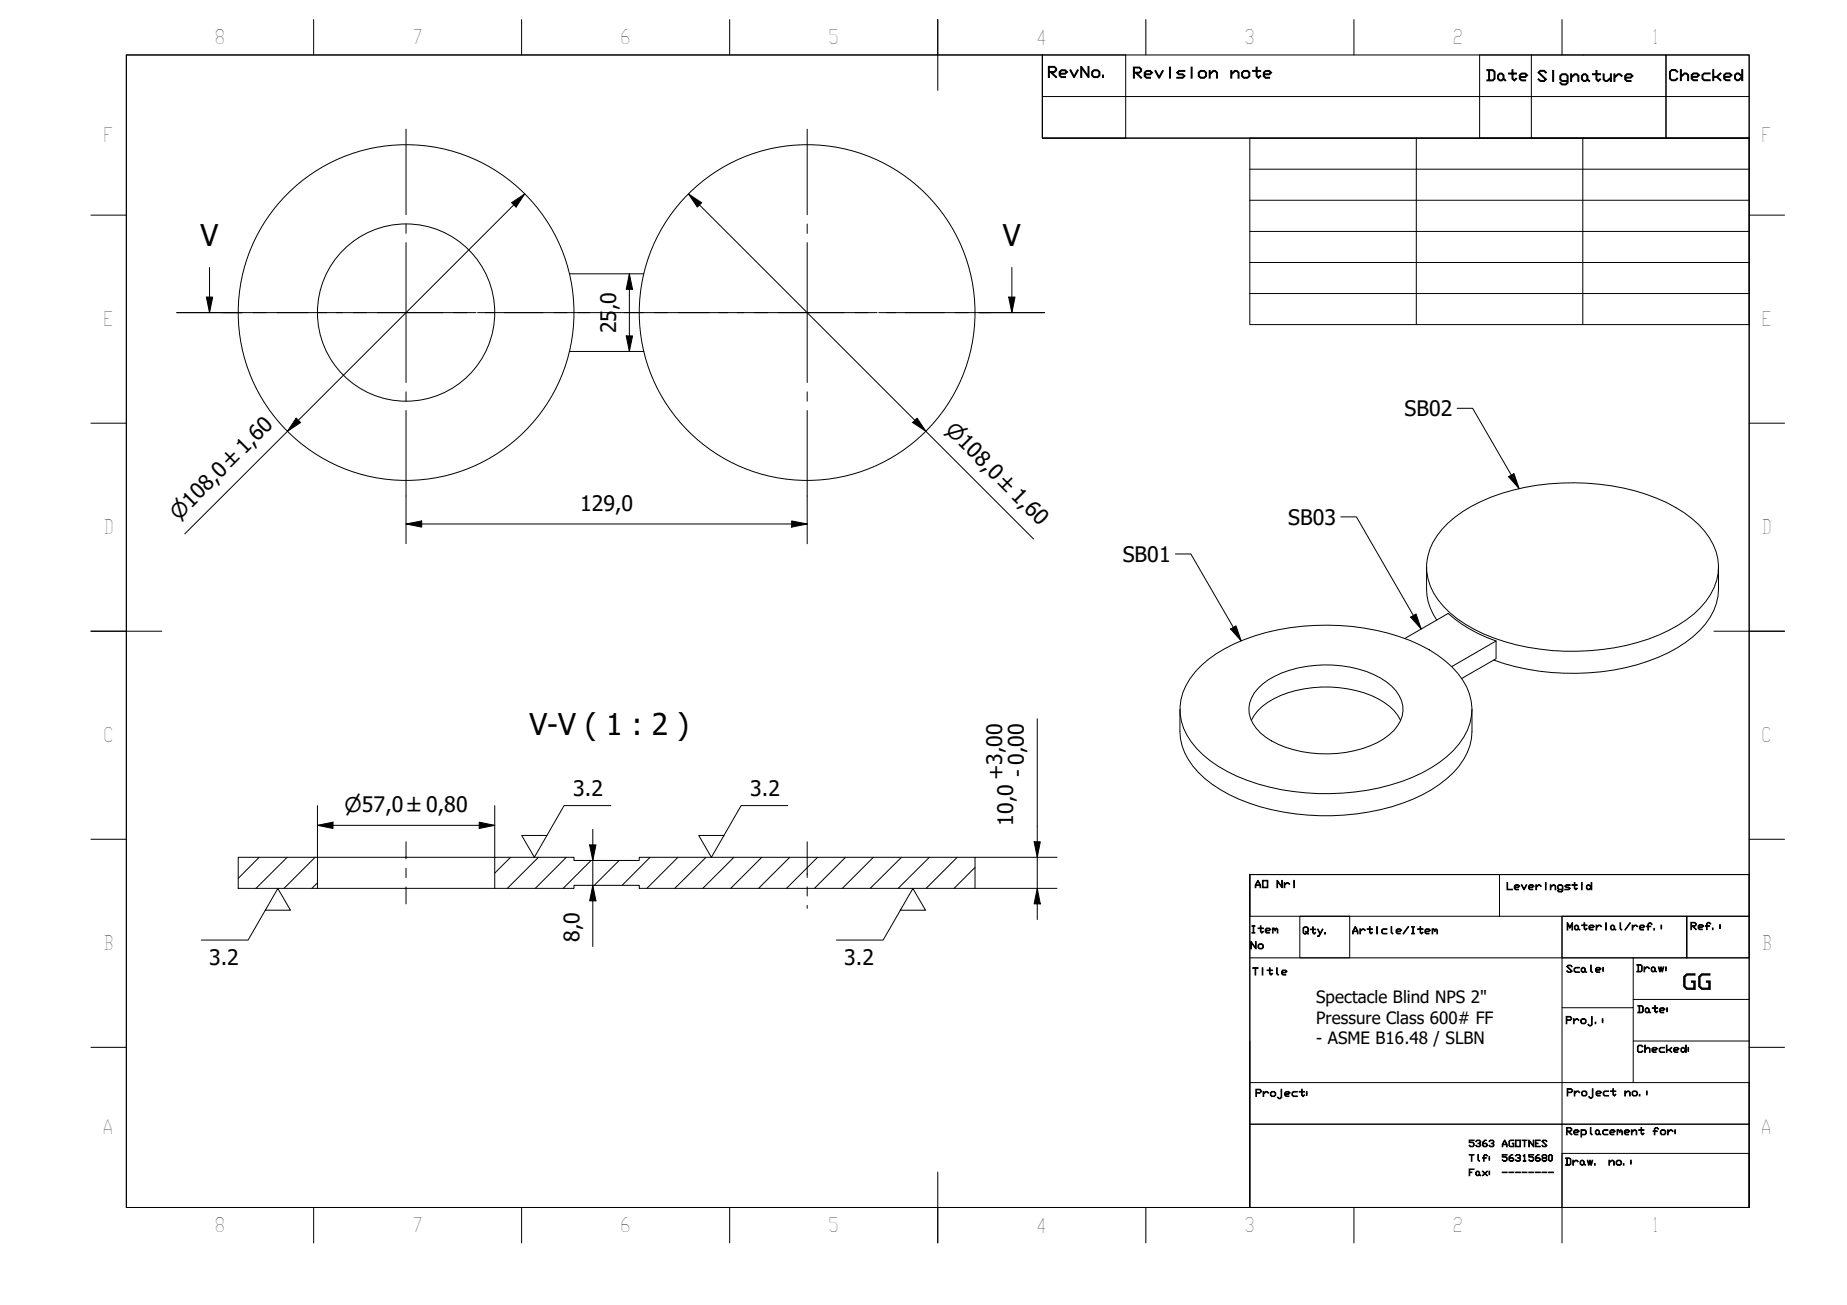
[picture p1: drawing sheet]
<svg xmlns="http://www.w3.org/2000/svg" width="297mm" height="210mm" viewBox="0 0 297 210" stroke-linecap="round" stroke-linejoin="round" font-family="sans-serif">
<!-- layer: Hatch (ISO) -->
<g fill="none" stroke="#000" stroke-width=".16">
<path d="M41.7 137.9l-3.4 3.4M46.2 137.9l-5 5M50.7 137.9l-5 5M82.1 137.9l-2.5 2.5M86.6 137.9l-5 5M91.1 137.9l-5 5M95.1 138.4l-4.5 4.5M99.6 138.4l-4 4M104.5 137.9l-4.4 4.5M109 137.9l-5 5M113.5 137.9l-5 5M118 137.9l-5 5"/>
<path d="M122.5 137.9l-5 5M127 137.9l-5 5M131.5 137.9l-5 5M136 137.9l-5 5M140.5 137.9l-5 5M145 137.9l-5 5M149.5 137.9l-5.1 5M153.9 137.9l-5 5M156.8 139.5l-3.4 3.4M51.1 142l-.9 .9"/>
</g>
<!-- layer: Visible (ISO) -->
<g fill="none" stroke="#000" stroke-width=".16">
<path d="M91.6 56.5h11.9M91.6 44h11.9M229.4 91.2v3.6a8.5 8.5 0 0 0 1.7 4.9M232.9 84.1a25.8 25.8 0 0 1 12.3-5.7 37.9 37.9 0 0 1 22.8 2.4 16 16 0 0 1 7.5 6.8 8.4 8.4 0 0 1-1.2 9.1 19.4 19.4 0 0 1-9.1 6.1 38.2 38.2 0 0 1-26.6-.8 17.2 17.2 0 0 1-8.1-6.6 8.5 8.5 0 0 1 1.4-10.2zM276.4 91.2v3.6a9.9 9.9 0 0 1-4.1 7.6 27.9 27.9 0 0 1-14.7 5.6 38.7 38.7 0 0 1-17.4-1.8M189.8 114.1v3.6a10.9 10.9 0 0 0 5.2 8.5 31.7 31.7 0 0 0 17.2 5 34.2 34.2 0 0 0 18-4.2 13.4 13.4 0 0 0 6.2-7.1l.2-1.1 .1-1.1v-3.6M193.2 107a25.3 25.3 0 0 1 12.3-5.7 37.4 37.4 0 0 1 22.8 2.4 16.2 16.2 0 0 1 7.6 6.8 8.5 8.5 0 0 1-1.2 9.1 21.1 21.1 0 0 1-11 6.6 38.2 38.2 0 0 1-24.8-1.3 17.2 17.2 0 0 1-8-6.6 8.5 8.5 0 0 1 1.3-10.3zM201.2 115.9a8.6 8.6 0 0 1 4.7-4 19.6 19.6 0 0 1 15.8 .5 8 8 0 0 1 3.6 3.5M202.3 110.7a14.2 14.2 0 0 1 9.2-3.7 17.8 17.8 0 0 1 11.5 2.7 5.4 5.4 0 0 1 2.5 5.4 7.2 7.2 0 0 1-4 4.4 19.6 19.6 0 0 1-17-.3 6.3 6.3 0 0 1-3.6-5.3 5.2 5.2 0 0 1 1.4-3.2zM225.9 102.7l7-4a22 22 0 0 0 7.7 4.4M233.5 107.2l7.1-4.1v2.9l-5.5 3.1M38.3 137.9h12.8v5h-12.8z"/>
<path d="M51.1 137.9h28.5M79.6 137.9h12.7v.5h10.5v-.5h54v5h-54v-.5h-10.5v.5h-12.7zM51.1 142.9h28.5"/>
<circle cx="65.3" cy="50.3" r="27"/>
<circle cx="65.3" cy="50.3" r="14.3"/>
<circle cx="129.8" cy="50.3" r="27"/>
</g>
<!-- layer: Section Line (ISO) -->
<g fill="none" stroke="#000" stroke-width=".16">
<path d="M28.4 50.3h10.6M33.2 47.8h1l-.5 2.5zM33.7 43v7.3M40.7 50.3h2.1M44.6 50.3h10.5M56.8 50.3h2.1M60.7 50.3h10.5M73 50.3h2.1M76.8 50.3h10.6M89.1 50.3h2.1M92.9 50.3h10.6M105.2 50.3h2.1"/>
<path d="M109.1 50.3h10.5M121.3 50.3h2.2M125.2 50.3h10.5M137.5 50.3h2.1M141.3 50.3h10.6M153.6 50.3h2.1M157.5 50.3h10.5M162.2 47.8h1l-.5 2.5zM162.7 43v7.3"/>
</g>
<path d="M33.2 47.8h1l-.5 2.5zM162.2 47.8h1l-.5 2.5z" fill="#000"/>
<!-- layer: BOXES -->
<g fill="none" stroke="#000" stroke-width=".16">
<path d="M167.6 8.8v6.7h113.7M167.6 15.5v6.7h113.7M167.6 8.8h13.4v13.4h-13.4zM238 8.8h29.9v13.4h-29.9zM246.3 8.8v13.4M267.9 8.8h13.4v13.4h-13.4zM201 140.7h80.3h-80.3v6.7h80.3v-6.7v53.5h-80.3zM201 154.1h80.3M209 147.4h8.1v6.7h-8.1zM241.2 140.7v6.7M251.2 147.4h20.1v6.7v-6.7h10v6.7h-30.1zM251.2 147.4v46.8v-8.7h30.1v8.7"/>
<path d="M262.7 154.1v8h-11.5M201 174.1h80.3v6.7h-80.3v13.4M201 167.4v13.4h80.3v13.4M262.7 162.1v12M262.7 160.8h18.6M262.7 167.4h18.6M201 194.2h80.3"/>
</g>
<!-- layer: BORDER -->
<g fill="none" stroke="#000" stroke-width=".16">
<path d="M20.3 8.8h261v185.4h-261zM50.4 3.1v5.7M83.9 3.1v5.7M117.3 3.1v5.7M150.8 3.1v11.4M184.3 3.1v5.7M217.7 3.1v5.7M251.2 3.1v5.7M14.6 34.6h5.7M281.3 34.6h5.7M14.6 68.1h5.7M281.3 68.1h5.7"/>
<path d="M14.6 101.5h11.4M275.6 101.5h11.4M14.6 135h5.7M281.3 135h5.7M14.6 168.5h5.7M281.3 168.5h5.7M50.4 194.2v5.7M83.9 194.2v5.7M117.3 194.2v5.7M150.8 188.5v11.4M184.3 194.2v5.7M217.7 194.2v5.7"/>
<path d="M251.2 194.2v5.7"/>
</g>
<!-- layer: 0 -->
<path d="M20.3 8.8h147.3v13.4h113.7v30h-80.3v-30h80.3v118.5h-80.3v53.5h-180.7zM201 27.2h80.3M201 32.2h80.3M201 37.2h80.3M227.8 22.2v30M254.6 22.2v30M201 42.2h80.3M201 47.2h80.3" fill="none" stroke="#000" stroke-width=".16"/>
<!-- layer: Center Mark (ISO) -->
<g fill="none" stroke="#000" stroke-width=".16">
<path d="M65.3 20.8v13.7M65.3 36v1.5M65.3 39v22.5M129.8 20.8v13.7M129.8 36v1.5M129.8 39v22.5M35.8 50.3h13.8M51.1 50.3h1.5M54.1 50.3h22.5M78.1 50.3h1.5M81.1 50.3h13.7M100.5 50.3h13.6"/>
<path d="M115.6 50.3h1.5M118.6 50.3h22.5M142.6 50.3h1.5M145.6 50.3h13.7M65.3 63v1.5M65.3 66v13.8M129.8 63v1.5M129.8 66v13.8"/>
</g>
<!-- layer: Dimension (ISO) -->
<g fill="none" stroke="#000" stroke-width=".16">
<path d="M82.3 32.6l2.1-1.4-1.4 2.1zM84.4 31.2l-54.7 54.7M110.7 31.2l2.1 1.4-.7 .7zM110.7 31.2l55.5 55.5M100.7 54h1l-.5 2.5zM101.2 44l.5 2.5h-1zM101.2 44v12.5M47.6 67.3l.7 .7-2.1 1.4zM65.3 79.8v7.7M129.8 79.8v7.7M146.8 68l.7-.7 1.4 2.1zM65.3 84.3l2.5-.5v1z"/>
<path d="M65.3 84.3h64.5M127.3 83.8l2.5 .5-2.5 .5zM166.8 115.6v32.3M51.1 132.8l2.5-.6v1.1zM51.1 132.8h28.5M51.1 129.6v8.3M77.1 132.2l2.5 .6-2.5 .5zM79.6 129.6v8.3M94.8 135.9h1l-.5 2.5zM95.3 133.4v18.8M156.8 137.9h13.2M166.3 135.4h1l-.5 2.5z"/>
<path d="M95.3 142.4l.5 2.5h-1zM156.8 142.9h13.2M166.8 142.9l.5 2.5h-1z"/>
</g>
<g fill="#000">
<path d="M82.3 32.6l2.1-1.4-1.4 2.1zM110.7 31.2l2.1 1.4-.7 .7zM100.7 54h1l-.5 2.5zM101.2 44l.5 2.5h-1zM47.6 67.3l.7 .7-2.1 1.4zM146.8 68l.7-.7 1.4 2.1zM65.3 84.3l2.5-.5v1zM127.3 83.8l2.5 .5-2.5 .5zM51.1 132.8l2.5-.6v1.1zM77.1 132.2l2.5 .6-2.5 .5zM94.8 135.9h1l-.5 2.5zM166.3 135.4h1l-.5 2.5z"/>
<path d="M95.3 142.4l.5 2.5h-1zM166.8 142.9l.5 2.5h-1z"/>
</g>
<!-- layer: Centerline (ISO) -->
<path d="M65.3 135.4v2.7M65.3 139.7v1.5M129.8 135.4v5.7M65.3 142.7v2.7M129.8 142.6v1.5M129.8 145.6v.5" fill="none" stroke="#000" stroke-width=".16"/>
<!-- layer: Symbol (ISO) -->
<path d="M234.3 65.7h2.5l7.5 12.9M242.6 76.7l.9-.5 .8 2.4zM189 89.1h2.5l8.1 14M215.6 83.1h2.5l10.5 18.1M226.9 99.3l.8-.5 .9 2.4zM197.9 101.2l.9-.5 .8 2.4zM98.2 129.6h-7.5l-4.8 8.3-2-3.5h4M126.7 129.6h-7.5l-4.8 8.3-2-3.5h4M42.7 146.4h4l-2-3.5-4.8 8.3h-7.5M144.8 146.4h4l-2-3.5-4.8 8.3h-7.5" fill="none" stroke="#000" stroke-width=".16"/>
<path d="M242.6 76.7l.9-.5 .8 2.4zM226.9 99.3l.8-.5 .9 2.4zM197.9 101.2l.9-.5 .8 2.4z" fill="#000"/>
<g font-size="4.8">
<text x="32.2" y="39.5">V</text>
<text x="161.3" y="39.5">V</text>
<text x="85.1" y="118.2">V-V ( 1 : 2 )</text>
</g>
<g font-size="3.4">
<text x="99.1" y="53.6" transform="rotate(-90 99.1 53.6)">25</text>
<text x="99.1" y="49.9" transform="rotate(-90 99.1 49.9)">,0</text>
<text x="225.9" y="66.9">SB02</text>
<text x="93.3" y="82.1">129,0</text>
<text x="207.2" y="84.4">SB03</text>
<text x="180.6" y="90.4">SB01</text>
<text x="161.3" y="125.5" transform="rotate(-90 161.3 125.5)">+3,00</text>
<text x="164.8" y="124.9" transform="rotate(-90 164.8 124.9)">- 0,00</text>
<text x="92.2" y="128.1">3.2</text>
<text x="120.6" y="128.1">3.2</text>
<text x="162.9" y="132.8" transform="rotate(-90 162.9 132.8)">10,0</text>
<text x="33.6" y="155.2">3.2</text>
<text x="93.2" y="151.5" transform="rotate(-90 93.2 151.5)">8,0</text>
<text x="135.8" y="155.2">3.2</text>
<text x="270.5" y="159.1">GG</text>
</g>
<g font-size="3.3">
<text x="151.9" y="69.3" transform="rotate(45 151.9 69.3)">⌀108,0 ±1,60</text>
<text x="28.7" y="83.8" transform="rotate(-45 28.7 83.8)">⌀108,0 ±1,60</text>
<text x="55.4" y="130.6">⌀57,0 ±0,80</text>
</g>
<g font-size="3.2">
<text x="34.5" y="7.1">8</text>
<text x="66.3" y="7.1">7</text>
<text x="99.7" y="7.1">6</text>
<text x="133.2" y="7.1">5</text>
<text x="166.6" y="7.2">4</text>
<text x="200.1" y="7.1">3</text>
<text x="233.6" y="7.1">2</text>
<text x="265.6" y="7.1">1</text>
<text x="16.6" y="22.9">F</text>
<text x="283.3" y="22.9">F</text>
<text x="16.6" y="52.5">E</text>
<text x="283.3" y="52.5">E</text>
<text x="16.6" y="86">D</text>
<text x="283.3" y="86">D</text>
<text x="16.6" y="119.4">C</text>
<text x="283.3" y="119.4">C</text>
<text x="16.6" y="152.9">B</text>
<text x="283.3" y="152.9">B</text>
<text x="16.5" y="182.4">A</text>
<text x="283.2" y="182.4">A</text>
<text x="34.5" y="198.2">8</text>
<text x="66.3" y="198.2">7</text>
<text x="99.7" y="198.2">6</text>
<text x="133.2" y="198.2">5</text>
<text x="166.6" y="198.3">4</text>
<text x="200.1" y="198.2">3</text>
<text x="233.6" y="198.2">2</text>
<text x="265.6" y="198.2">1</text>
</g>
<g font-size="2.7">
<text x="211.7" y="161.3">Spectacle Blind NPS 2&quot;</text>
<text x="211.7" y="164.6">Pressure Class 600# FF</text>
<text x="211.7" y="167.9">- ASME B16.48 / SLBN</text>
</g>
<g font-size="2.4">
<text x="168.4" y="12.4">RevNo.</text>
<text x="182.1" y="12.5">Revision</text>
<text x="197.7" y="12.5">note</text>
<text x="238.9" y="13">Date</text>
<text x="247.1" y="13.1">Signature</text>
<text x="268.3" y="12.9">Checked</text>
</g>
<g font-size="1.6">
<text x="201.7" y="142.8">AO</text>
<text x="205.2" y="142.8">Nri</text>
<text x="242.2" y="143.1">Leveringstid</text>
<text x="251.9" y="149.6">Material/ref.:</text>
<text x="271.8" y="149.5">Ref.:</text>
<text x="201" y="150.1">Item</text>
<text x="201" y="152.6">No</text>
<text x="209.4" y="150.2">Qty.</text>
<text x="217.4" y="150.2">Article/Item</text>
<text x="201.3" y="156.8">Title</text>
<text x="251.8" y="156.4">Scale:</text>
<text x="263.1" y="156.3">Draw:</text>
<text x="251.7" y="164.6">Proj.:</text>
<text x="263.2" y="162.9">Date:</text>
<text x="263.2" y="169.3">Checked:</text>
<text x="201.8" y="176.4">Project:</text>
<text x="251.9" y="176.3">Project</text>
<text x="261.2" y="176.3">no.:</text>
<text x="251.8" y="182.5">Replacement</text>
<text x="265.7" y="182.5">for:</text>
<text x="251.6" y="187.4">Draw.</text>
<text x="258.6" y="187.4">no.:</text>
</g>
<g font-size="1.5">
<text x="236.1" y="184.4">5363</text>
<text x="241.4" y="184.4">AGOTNES</text>
<text x="236.1" y="186.8">Tlf:</text>
<text x="236.1" y="189.1">Fax:</text>
<text x="241.4" y="186.8">56315680</text>
<text x="241.4" y="189.1">--------</text>
</g>
</svg>
